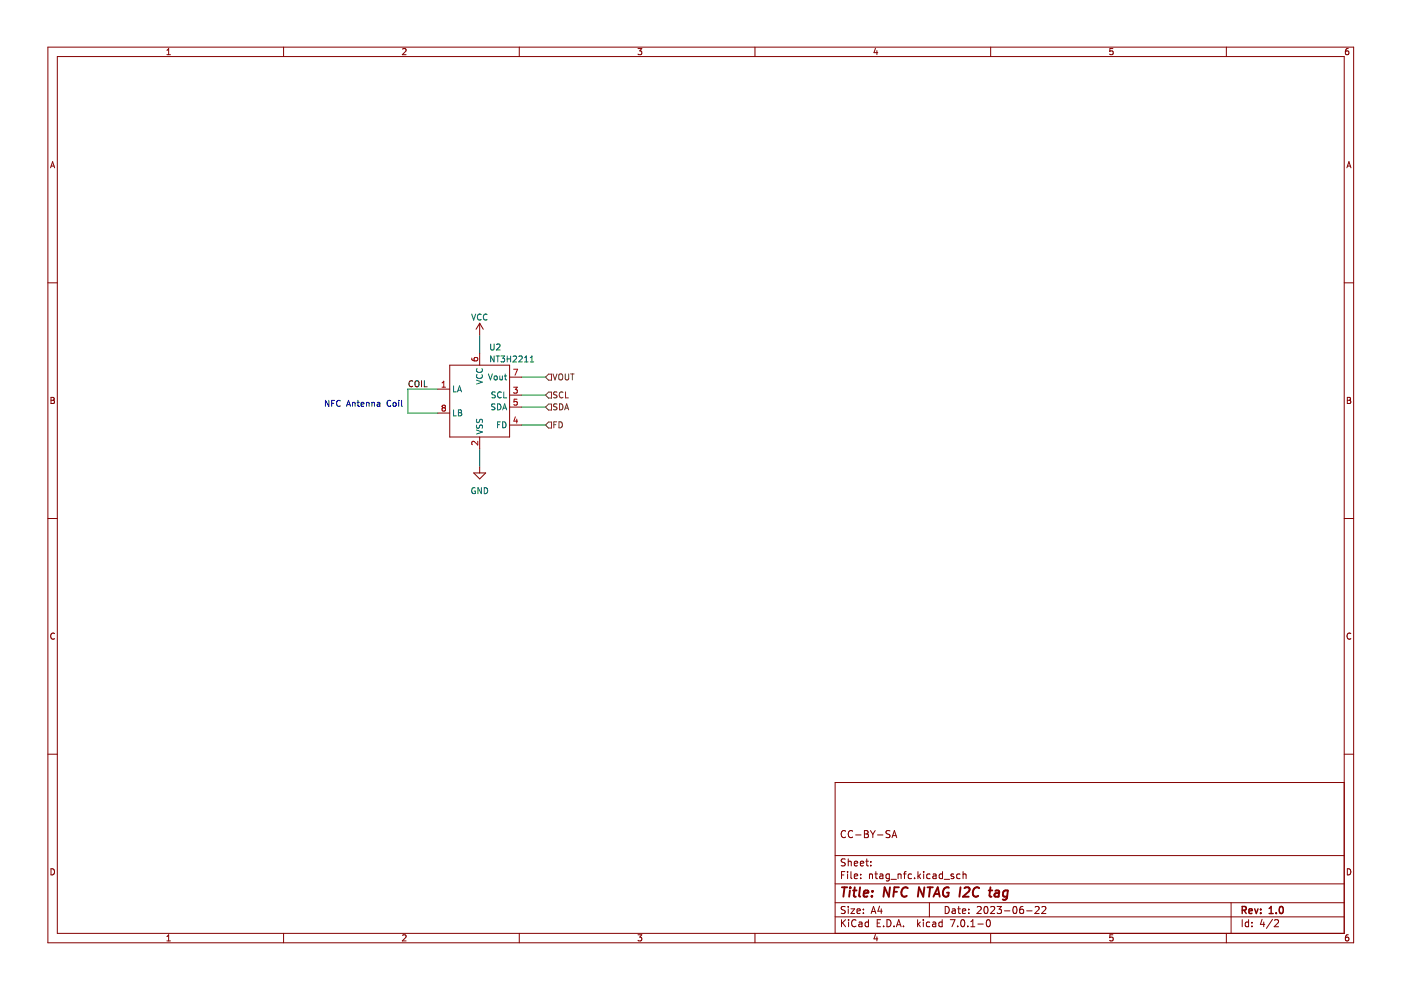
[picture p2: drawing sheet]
(kicad_sch (version 20230121) (generator eeschema)

 (paper "A4")

 (title_block
  (title "NFC NTAG I2C tag")
  (date "2023-06-22")
  (rev "1.0")
  (comment 1 "CC-BY-SA"))

 (lib_symbols
  (symbol "NFC:NT3H2x11" (in_bom yes) (on_board yes)
   (property "Reference" "U" (at 0 0 0) (effects (font (size 1.27 1.27))))
   (property "Value" "NT3H2x11" (at 0 0 0) (effects (font (size 1.27 1.27))))
   (property "Footprint" "" (at 0 0 0) (effects (font (size 1.27 1.27)) hide))
   (property "Datasheet" "https://www.nxp.com/docs/en/data-sheet/NT3H2111_2211.pdf" (at 0 0 0) (effects (font (size 1.27 1.27)) hide))
   (symbol "NT3H2x11_0_1"
    (rectangle (start -6.35 7.62) (end 6.35 -7.62) (stroke (width 0) (type default)) (fill (type none))))
   (symbol "NT3H2x11_1_1"
    (pin unspecified line (at -8.89 2.54 0) (length 2.54) (name "LA" (effects (font (size 1.27 1.27)))) (number "1" (effects (font (size 1.27 1.27)))))
    (pin power_in line (at 0 -10.16 90) (length 2.54) (name "VSS" (effects (font (size 1.27 1.27)))) (number "2" (effects (font (size 1.27 1.27)))))
    (pin input line (at 8.89 1.27 180) (length 2.54) (name "SCL" (effects (font (size 1.27 1.27)))) (number "3" (effects (font (size 1.27 1.27)))))
    (pin output line (at 8.89 -5.08 180) (length 2.54) (name "FD" (effects (font (size 1.27 1.27)))) (number "4" (effects (font (size 1.27 1.27)))))
    (pin bidirectional line (at 8.89 -1.27 180) (length 2.54) (name "SDA" (effects (font (size 1.27 1.27)))) (number "5" (effects (font (size 1.27 1.27)))))
    (pin power_in line (at 0 10.16 270) (length 2.54) (name "VCC" (effects (font (size 1.27 1.27)))) (number "6" (effects (font (size 1.27 1.27)))))
    (pin power_out line (at 8.89 5.08 180) (length 2.54) (name "Vout" (effects (font (size 1.27 1.27)))) (number "7" (effects (font (size 1.27 1.27)))))
    (pin unspecified line (at -8.89 -2.54 0) (length 2.54) (name "LB" (effects (font (size 1.27 1.27)))) (number "8" (effects (font (size 1.27 1.27)))))))
  (symbol "power:GND" (power) (pin_names (offset 0)) (in_bom yes) (on_board yes)
   (property "Reference" "#PWR" (at 0 -6.35 0) (effects (font (size 1.27 1.27)) hide))
   (property "Value" "GND" (at 0 -3.81 0) (effects (font (size 1.27 1.27))))
   (property "Footprint" "" (at 0 0 0) (effects (font (size 1.27 1.27)) hide))
   (property "Datasheet" "" (at 0 0 0) (effects (font (size 1.27 1.27)) hide))
   (symbol "GND_0_1"
    (polyline (pts (xy 0 0) (xy 0 -1.27) (xy 1.27 -1.27) (xy 0 -2.54) (xy -1.27 -1.27) (xy 0 -1.27)) (stroke (width 0) (type default)) (fill (type none))))
   (symbol "GND_1_1"
    (pin power_in line (at 0 0 270) (length 0) hide (name "GND" (effects (font (size 1.27 1.27)))) (number "1" (effects (font (size 1.27 1.27)))))))
  (symbol "power:VCC" (power) (pin_names (offset 0)) (in_bom yes) (on_board yes)
   (property "Reference" "#PWR" (at 0 -3.81 0) (effects (font (size 1.27 1.27)) hide))
   (property "Value" "VCC" (at 0 3.81 0) (effects (font (size 1.27 1.27))))
   (property "Footprint" "" (at 0 0 0) (effects (font (size 1.27 1.27)) hide))
   (property "Datasheet" "" (at 0 0 0) (effects (font (size 1.27 1.27)) hide))
   (symbol "VCC_0_1"
    (polyline (pts (xy -0.762 1.27) (xy 0 2.54)) (stroke (width 0) (type default)) (fill (type none)))
    (polyline (pts (xy 0 0) (xy 0 2.54)) (stroke (width 0) (type default)) (fill (type none)))
    (polyline (pts (xy 0 2.54) (xy 0.762 1.27)) (stroke (width 0) (type default)) (fill (type none))))
   (symbol "VCC_1_1"
    (pin power_in line (at 0 0 90) (length 0) hide (name "VCC" (effects (font (size 1.27 1.27)))) (number "1" (effects (font (size 1.27 1.27))))))))


 (wire (pts (xy 110.49 90.17) (xy 115.57 90.17)) (stroke (width 0) (type default)))
 (wire (pts (xy 86.36 82.55) (xy 86.36 87.63)) (stroke (width 0) (type default)))
 (wire (pts (xy 110.49 86.36) (xy 115.57 86.36)) (stroke (width 0) (type default)))
 (wire (pts (xy 101.6 95.25) (xy 101.6 99.06)) (stroke (width 0) (type default)))
 (wire (pts (xy 86.36 87.63) (xy 92.71 87.63)) (stroke (width 0) (type default)))
 (wire (pts (xy 92.71 82.55) (xy 86.36 82.55)) (stroke (width 0) (type default)))
 (wire (pts (xy 101.6 71.12) (xy 101.6 74.93)) (stroke (width 0) (type default)))
 (wire (pts (xy 110.49 80.01) (xy 115.57 80.01)) (stroke (width 0) (type default)))
 (wire (pts (xy 110.49 83.82) (xy 115.57 83.82)) (stroke (width 0) (type default)))

 (text "NFC Antenna Coil" (at 68.58 86.36 0) (effects (font (size 1.27 1.27)) (justify left bottom)))

 (label "COIL" (at 86.36 82.55 0) (fields_autoplaced) (effects (font (size 1.27 1.27)) (justify left bottom)))

 (hierarchical_label "FD" (shape input) (at 115.57 90.17 0) (fields_autoplaced) (effects (font (size 1.27 1.27)) (justify left)))
 (hierarchical_label "SDA" (shape input) (at 115.57 86.36 0) (fields_autoplaced) (effects (font (size 1.27 1.27)) (justify left)))
 (hierarchical_label "SCL" (shape input) (at 115.57 83.82 0) (fields_autoplaced) (effects (font (size 1.27 1.27)) (justify left)))
 (hierarchical_label "VOUT" (shape input) (at 115.57 80.01 0) (fields_autoplaced) (effects (font (size 1.27 1.27)) (justify left)))

 (symbol (lib_id "power:GND") (at 101.6 99.06 0) (unit 1) (in_bom yes) (on_board yes) (dnp no) (fields_autoplaced)
  (property "Reference" "#PWR02" (at 101.6 105.41 0) (effects (font (size 1.27 1.27)) hide))
  (property "Value" "GND" (at 101.6 104.14 0) (effects (font (size 1.27 1.27))))
  (property "Footprint" "" (at 101.6 99.06 0) (effects (font (size 1.27 1.27)) hide))
  (property "Datasheet" "" (at 101.6 99.06 0) (effects (font (size 1.27 1.27)) hide)) (pin "1"))

 (symbol (lib_id "power:VCC") (at 101.6 71.12 0) (unit 1) (in_bom yes) (on_board yes) (dnp no) (fields_autoplaced)
  (property "Reference" "#PWR01" (at 101.6 74.93 0) (effects (font (size 1.27 1.27)) hide))
  (property "Value" "VCC" (at 101.6 67.31 0) (effects (font (size 1.27 1.27))))
  (property "Footprint" "" (at 101.6 71.12 0) (effects (font (size 1.27 1.27)) hide))
  (property "Datasheet" "" (at 101.6 71.12 0) (effects (font (size 1.27 1.27)) hide)) (pin "1"))

 (symbol (lib_id "NFC:NT3H2x11") (at 101.6 85.09 0) (unit 1) (in_bom yes) (on_board yes) (dnp no) (fields_autoplaced)
  (property "Reference" "U2" (at 103.5559 73.66 0) (effects (font (size 1.27 1.27)) (justify left)))
  (property "Value" "NT3H2211" (at 103.5559 76.2 0) (effects (font (size 1.27 1.27)) (justify left)))
  (property "Footprint" "Package_SO:TSSOP-8_3x3mm_P0.65mm" (at 101.6 85.09 0) (effects (font (size 1.27 1.27)) hide))
  (property "Datasheet" "https://www.nxp.com/docs/en/data-sheet/NT3H2111_2211.pdf" (at 101.6 85.09 0) (effects (font (size 1.27 1.27)) hide)) (pin "1") (pin "2") (pin "3") (pin "4") (pin "5") (pin "6") (pin "7") (pin "8")))
